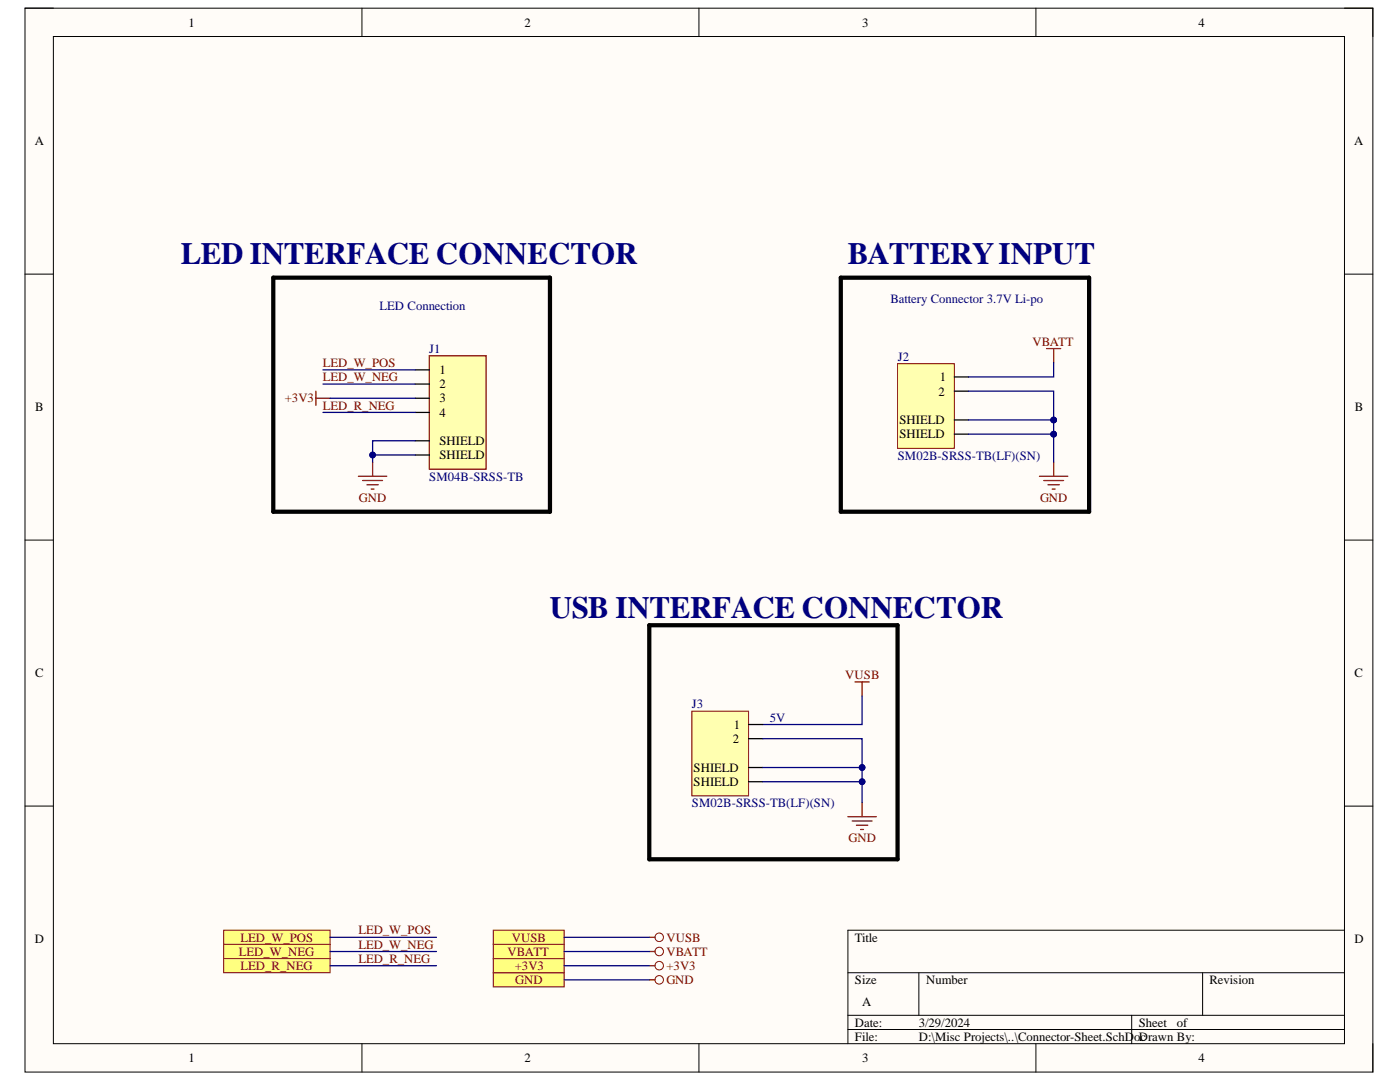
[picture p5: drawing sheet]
<svg xmlns="http://www.w3.org/2000/svg" width="279mm" height="216mm" viewBox="0 0 279 216" stroke-linecap="round" stroke-linejoin="round" font-family="sans-serif">
<path d="M5 1.6h269v212.3h-269z" fill-rule="evenodd" fill="#fffcf8"/>
<path d="M5 1.6h269v212.3h-269z" fill="none" stroke="#000" stroke-width=".2"/>
<path d="M10.7 7.3h257.6v201h-257.6z" fill-rule="evenodd" fill="#fffcf8"/>
<g fill="none" stroke="#000" stroke-width=".2">
<path d="M5 1.6h5.7M10.7 7.3h257.6v201h-257.6zM72.2 1.6v5.7M139.5 1.6v5.7M206.7 1.6v5.7M268.3 1.6h5.7v5.7M5 54.7h5.7M268.3 54.7h5.7M5 107.8h5.7M268.3 107.8h5.7M5 160.8h5.7M268.3 160.9h5.7"/>
<path d="M169.2 194.1h99.1M183.4 194.1v8.5M240 194.1v8.5M268.3 185.6h-99.1v22.7M72.2 208.3v5.6M139.5 208.3v5.6M169.2 202.6h99.1M169.2 205.4h99.1M206.7 208.3v5.6M225.9 202.6v5.7M274 208.3v5.6"/>
</g>
<g fill="none" stroke="#800000" stroke-width=".25">
<path d="M63 78.1v2.8M63 79.5h2.9M208.9 69.6h2.8M210.3 69.6v2.8M71.5 95h5.7M72.4 95.9h3.9M73.2 96.7h2.3M74.1 97.6h.5M74.4 92.2v2.8M207.4 95h5.7M208.3 95.9h4M209.1 96.7h2.3"/>
<path d="M210 97.6h.6M210.3 92.2v2.8M170.6 136.1h2.9M172 136.1v2.8M169.2 163h5.7M170.1 163.8h3.9M170.9 164.7h2.3M171.8 165.5h.5M172 160.1v2.9"/>
</g>
<path d="M98.4 185.6h14.2v2.8h-14.2z" fill-rule="evenodd" fill="#ffff80"/>
<path d="M98.4 185.6h14.2v2.8h-14.2z" fill="none" stroke="#800000" stroke-width=".2"/>
<path d="M44.6 185.6h21.3v2.8h-21.3z" fill-rule="evenodd" fill="#ffff80"/>
<path d="M44.6 185.6h21.3v2.8h-21.3z" fill="none" stroke="#800000" stroke-width=".2"/>
<path d="M44.6 188.4h21.3v2.9h-21.3z" fill-rule="evenodd" fill="#ffff80"/>
<path d="M44.6 188.4h21.3v2.9h-21.3z" fill="none" stroke="#800000" stroke-width=".2"/>
<path d="M44.6 191.3h21.3v2.8h-21.3z" fill-rule="evenodd" fill="#ffff80"/>
<path d="M44.6 191.3h21.3v2.8h-21.3z" fill="none" stroke="#800000" stroke-width=".2"/>
<path d="M98.4 194.1h14.2v2.8h-14.2z" fill-rule="evenodd" fill="#ffff80"/>
<g fill="none" stroke="#800000" stroke-width=".2">
<path d="M98.4 194.1h14.2v2.8h-14.2z"/>
<circle cx="131.6" cy="195.5" r=".85"/>
</g>
<path d="M129.6 195.5h1.1" fill="none" stroke="#800000" stroke-width=".25"/>
<path d="M98.4 191.3h14.2v2.8h-14.2z" fill-rule="evenodd" fill="#ffff80"/>
<g fill="none" stroke="#800000" stroke-width=".2">
<path d="M98.4 191.3h14.2v2.8h-14.2z"/>
<circle cx="131.6" cy="192.7" r=".85"/>
<circle cx="131.6" cy="189.9" r=".85"/>
</g>
<path d="M129.6 192.7h1.1M129.6 189.9h1.1" fill="none" stroke="#800000" stroke-width=".25"/>
<path d="M98.4 188.4h14.2v2.9h-14.2z" fill-rule="evenodd" fill="#ffff80"/>
<g fill="none" stroke="#800000" stroke-width=".2">
<path d="M98.4 188.4h14.2v2.9h-14.2z"/>
<circle cx="131.6" cy="187" r=".85"/>
</g>
<path d="M129.6 187h1.1" fill="none" stroke="#800000" stroke-width=".25"/>
<path d="M54.5 55.4h55.3v46.7h-55.3zM167.8 55.4v46.7h49.6v-46.7h-49.6M129.6 124.8v46.7h49.5v-46.7h-49.5" fill="none" stroke="#000" stroke-width=".85"/>
<path d="M85.7 71h11.3v22.6h-11.3z" fill-rule="evenodd" fill="#ffffb0"/>
<path d="M85.7 71h11.3v22.6h-11.3z" fill="none" stroke="#800000" stroke-width=".25"/>
<path d="M82.9 73.8h2.8M82.9 76.6h2.8M82.9 79.5h2.8M82.9 82.3h2.8M82.9 88h2.8M82.9 90.8h2.8" fill="none" stroke="#000" stroke-width=".25"/>
<path d="M179.1 72.6h11.4v16.9h-11.4z" fill-rule="evenodd" fill="#ffffb0"/>
<path d="M179.1 72.6h11.4v16.9h-11.4z" fill="none" stroke="#800000" stroke-width=".2"/>
<path d="M190.5 75.2h2.8M190.5 78.1h2.8M190.5 83.8h2.8M190.5 86.6h2.8" fill="none" stroke="#000" stroke-width=".25"/>
<path d="M64.5 73.8h18.4M64.5 76.6h18.4M65.9 79.5h17M210.3 72.4v2.8h-17M82.9 90.8h-8.5v1.4M172 138.9v5.7h-19.8" fill="none" stroke="#000080" stroke-width=".25"/>
<circle cx="74.4" cy="90.8" r=".57" fill="#000080"/>
<circle cx="74.4" cy="90.8" r=".57" fill="none" stroke="#000080" stroke-width=".2"/>
<path d="M82.9 88h-8.5v2.8" fill="none" stroke="#000080" stroke-width=".25"/>
<circle cx="74.4" cy="90.8" r=".57" fill="#000080"/>
<circle cx="74.4" cy="90.8" r=".57" fill="none" stroke="#000080" stroke-width=".2"/>
<path d="M64.5 82.3h18.4M210.3 86.6v5.6M65.9 187h21.2M65.9 189.9h21.2M65.9 192.7h21.2M112.6 187h17M112.6 189.9h17M112.6 192.7h17M112.6 195.5h17" fill="none" stroke="#000080" stroke-width=".25"/>
<circle cx="210.3" cy="86.6" r=".57" fill="#000080"/>
<circle cx="210.3" cy="86.6" r=".57" fill="none" stroke="#000080" stroke-width=".2"/>
<path d="M210.3 83.8v2.8h-17" fill="none" stroke="#000080" stroke-width=".25"/>
<circle cx="210.3" cy="86.6" r=".57" fill="#000080"/>
<circle cx="210.3" cy="86.6" r=".57" fill="none" stroke="#000080" stroke-width=".2"/>
<circle cx="210.3" cy="83.8" r=".57" fill="#000080"/>
<circle cx="210.3" cy="83.8" r=".57" fill="none" stroke="#000080" stroke-width=".2"/>
<path d="M193.3 78.1h17v5.7h-17" fill="none" stroke="#000080" stroke-width=".25"/>
<circle cx="210.3" cy="83.8" r=".57" fill="#000080"/>
<circle cx="210.3" cy="83.8" r=".57" fill="none" stroke="#000080" stroke-width=".2"/>
<path d="M138.1 141.9h11.3v16.9h-11.3z" fill-rule="evenodd" fill="#ffffb0"/>
<path d="M138.1 141.9h11.3v16.9h-11.3z" fill="none" stroke="#800000" stroke-width=".2"/>
<path d="M149.4 144.6h2.8M149.4 147.4h2.8M149.4 153.1h2.8M149.4 156h2.8" fill="none" stroke="#000" stroke-width=".25"/>
<path d="M152.2 147.4h19.8v5.7h-19.8" fill="none" stroke="#000080" stroke-width=".25"/>
<circle cx="172" cy="153.1" r=".57" fill="#000080"/>
<circle cx="172" cy="153.1" r=".57" fill="none" stroke="#000080" stroke-width=".2"/>
<path d="M172 156v4.1" fill="none" stroke="#000080" stroke-width=".25"/>
<circle cx="172" cy="156" r=".57" fill="#000080"/>
<circle cx="172" cy="156" r=".57" fill="none" stroke="#000080" stroke-width=".2"/>
<path d="M172 153.1v2.8" fill="none" stroke="#000080" stroke-width=".25"/>
<circle cx="172" cy="153.1" r=".57" fill="#000080"/>
<circle cx="172" cy="153.1" r=".57" fill="none" stroke="#000080" stroke-width=".2"/>
<path d="M172 155.9l-19.8 .1" fill="none" stroke="#000080" stroke-width=".25"/>
<circle cx="172" cy="156" r=".57" fill="#000080"/>
<circle cx="172" cy="156" r=".57" fill="none" stroke="#000080" stroke-width=".2"/>
<g font-size="6.2" fill="#000080">
<text x="36.1" y="52.7">LED INTERFACE CONNECTOR</text>
<text x="169.2" y="52.7">BATTERYINPUT</text>
<text x="109.7" y="123.4">USB INTERFACE CONNECTOR</text>
</g>
<g font-size="2.5">
<text x="37.6" y="5.3">1</text>
<text x="104.7" y="5.3">2</text>
<text x="172.1" y="5.3">3</text>
<text x="239.2" y="5.3">4</text>
<text x="6.9" y="29">A</text>
<text x="270.2" y="29">A</text>
<text x="87.7" y="74.6">1</text>
<text x="87.7" y="77.5">2</text>
<text x="187.5" y="76.1">1</text>
<text x="7" y="82.1">B</text>
<text x="87.7" y="80.3">3</text>
<text x="87.7" y="83.2">4</text>
<text x="187.3" y="78.9">2</text>
<text x="270.4" y="82.1">B</text>
<text x="87.7" y="88.8">SHIELD</text>
<text x="179.5" y="84.7">SHIELD</text>
<text x="179.5" y="87.5">SHIELD</text>
<text x="87.7" y="91.6">SHIELD</text>
<text x="7" y="135.1">C</text>
<text x="270.3" y="135.1">C</text>
<text x="146.3" y="148.2">2</text>
<text x="146.4" y="145.5">1</text>
<text x="138.4" y="154">SHIELD</text>
<text x="138.4" y="156.9">SHIELD</text>
<text x="6.9" y="188.2">D</text>
<text x="170.6" y="187.9">Title</text>
<text x="270.3" y="188.2">D</text>
<text x="170.6" y="196.3">Size</text>
<text x="184.8" y="196.3">Number</text>
<text x="241.4" y="196.3">Revision</text>
<text x="172.1" y="200.6">A</text>
<text x="170.6" y="204.9">Date:</text>
<text x="170.6" y="207.7">File:</text>
<text x="183.4" y="204.9">3/29/2024</text>
<text x="183.4" y="207.7">D:\Misc Projects\..\Connector-Sheet.SchD</text>
<text x="226.3" y="207.7">oc</text>
<text x="227.3" y="204.9">Sheet</text>
<text x="227.3" y="207.7">Drawn By:</text>
<text x="234.9" y="204.9">of</text>
<text x="37.6" y="212">1</text>
<text x="104.7" y="212">2</text>
<text x="172.1" y="212">3</text>
<text x="239.2" y="212">4</text>
</g>
<g font-size="2.5" fill="#000080">
<text x="75.8" y="61.9">LED Connection</text>
<text x="177.7" y="60.5">Battery Connector 3.7V Li-po</text>
<text x="85.6" y="70.4">J1</text>
<text x="179.2" y="72">J2</text>
<text x="85.6" y="95.9">SM04B-SRSS-TB</text>
<text x="179.2" y="91.7">SM02B-SRSS-TB(LF)(SN)</text>
<text x="138.1" y="141.3">J3</text>
<text x="153.6" y="144">5V</text>
<text x="138.1" y="161.1">SM02B-SRSS-TB(LF)(SN)</text>
</g>
<g font-size="2.5" fill="#800000">
<text x="206" y="69">VBATT</text>
<text x="64.4" y="76.1">LED_W_NEG</text>
<text x="64.4" y="73.3">LED_W_POS</text>
<text x="56.8" y="80.3">+3V3</text>
<text x="64.4" y="81.7">LED_R_NEG</text>
<text x="71.6" y="100.2">GND</text>
<text x="207.6" y="100.2">GND</text>
<text x="168.7" y="135.5">VUSB</text>
<text x="169.4" y="168.1">GND</text>
<text x="47.7" y="190.7">LED_W_NEG</text>
<text x="48" y="187.9">LED_W_POS</text>
<text x="71.5" y="189.3">LED_W_NEG</text>
<text x="71.5" y="186.4">LED_W_POS</text>
<text x="101.3" y="190.7">VBATT</text>
<text x="102.1" y="187.9">VUSB</text>
<text x="133" y="190.7">VBATT</text>
<text x="133" y="187.9">VUSB</text>
<text x="48" y="193.5">LED_R_NEG</text>
<text x="71.5" y="192.1">LED_R_NEG</text>
<text x="102.7" y="193.5">+3V3</text>
<text x="102.8" y="196.3">GND</text>
<text x="133" y="196.3">GND</text>
<text x="133" y="193.5">+3V3</text>
</g>
</svg>
